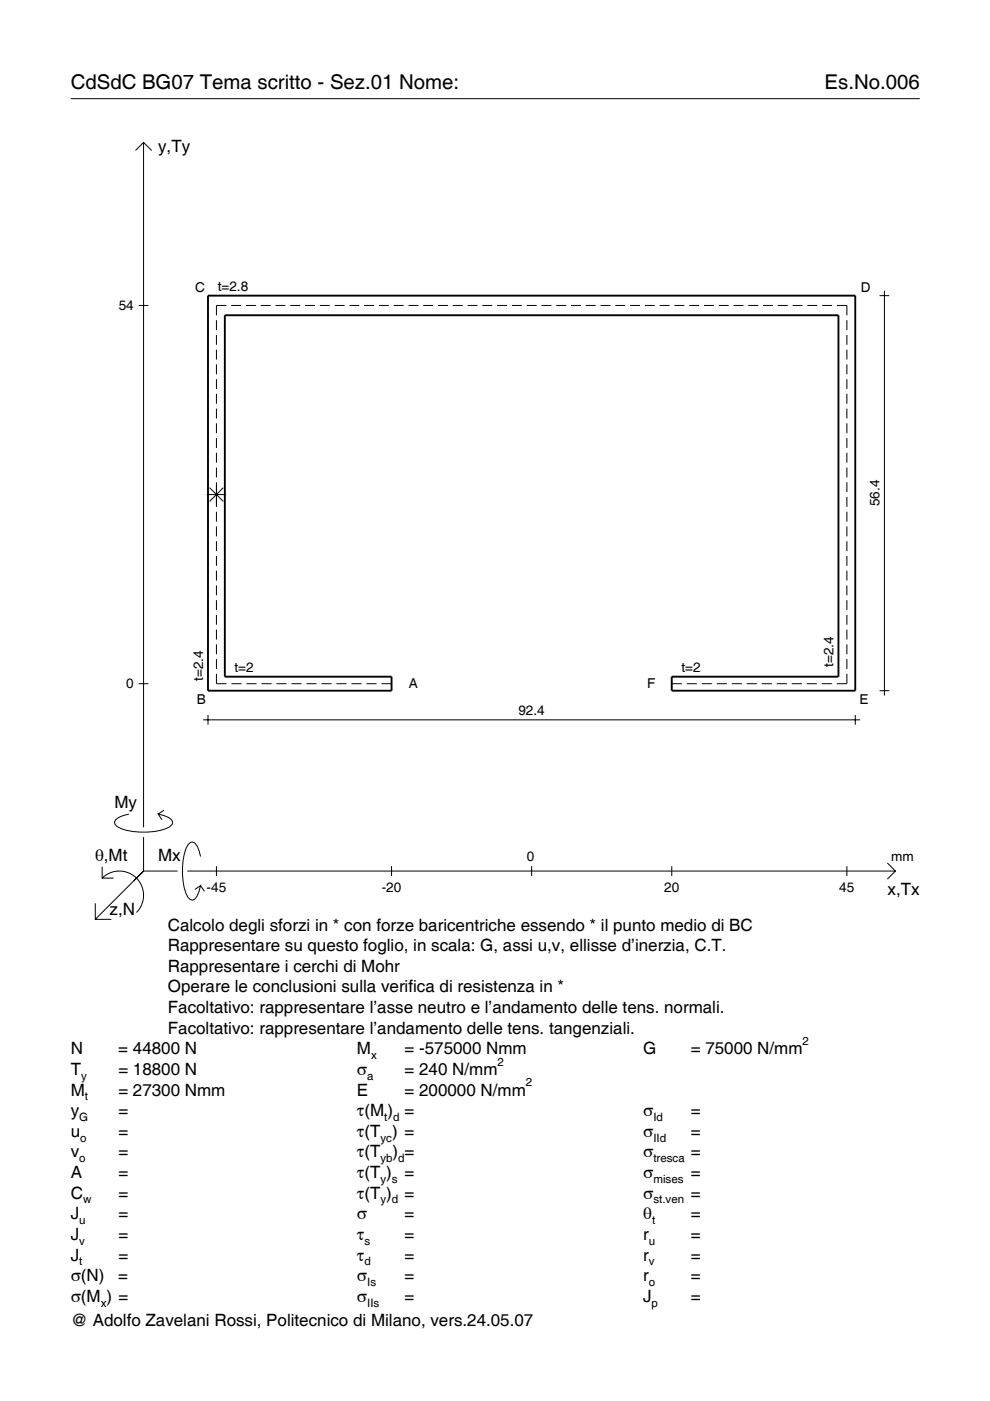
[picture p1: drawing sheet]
<svg xmlns="http://www.w3.org/2000/svg" width="210mm" height="297mm" viewBox="0 0 210 297" stroke-linecap="round" stroke-linejoin="round" font-family="sans-serif">
<g fill="none" stroke="#000" stroke-width=".21">
<path d="M15 20.9h180M28.7 31.9l1.7-1.7 1.8 1.7M30.4 30.2v145.2M29.4 64.8h2.1M45.9 67.9v2.1M45.9 71v2.1M45.9 74.1v2.1M45.9 77.3v2.1M48 64.8h-2.1v2.1M49 64.8h2.1M52.1 64.8h2.2M55.3 64.8h2.1"/>
<path d="M58.4 64.8h2.1M61.5 64.8h2.1M64.7 64.8h2.1M67.8 64.8h2.1M70.9 64.8h2.1M74.1 64.8h2.1M77.2 64.8h2.1M80.3 64.8h2.1M83.5 64.8h2.1M86.6 64.8h2.1M89.7 64.8h2.1M92.9 64.8h2.1"/>
<path d="M96 64.8h2.1M99.1 64.8h2.1M102.3 64.8h2.1M105.4 64.8h2.1M108.5 64.8h2.1M111.7 64.8h2.1M114.8 64.8h2.1M117.9 64.8h2.1M121.1 64.8h2.1M124.2 64.8h2.1M127.3 64.8h2.1M130.5 64.8h2.1"/>
<path d="M133.6 64.8h2.1M136.7 64.8h2.1M139.9 64.8h2.1M143 64.8h2.1M146.1 64.8h2.1M149.3 64.8h2.1M152.4 64.8h2.1M155.5 64.8h2.1M158.7 64.8h2.1M161.8 64.8h2.1M164.9 64.8h2.1M168.1 64.8h2.1"/>
<path d="M171.2 64.8h2.1M174.3 64.8h2.1M177.4 64.8h2.2v2.1M179.6 67.9v2.1M179.6 71v2.1M179.6 74.1v2.1M179.6 77.3v2.1M186.5 62.7h2M187.5 61.7v85.8M45.9 80.4v2.1M45.9 83.5v2.1M45.9 86.6v2.1"/>
<path d="M45.9 89.8v2.1M45.9 92.9v2.1M45.9 96v2.1M45.9 99.1v2.1M179.6 80.4v2.1M179.6 83.5v2.1M179.6 86.6v2.1M179.6 89.8v2.1M179.6 92.9v2.1M179.6 96v2.1M179.6 99.1v2.1M43.8 104.9h4.1"/>
<path d="M44.4 103.4l2.9 2.9M45.9 102.3v5.2M45.9 108.5v2.1M45.9 111.6v2.1M45.9 114.8v2M45.9 117.9v2.1M47.3 103.4l-2.9 2.9M179.6 102.3v2M179.6 105.4v2.1M179.6 108.5v2.1M179.6 111.6v2.1M179.6 114.8v2"/>
<path d="M179.6 117.9v2.1M45.9 121v2.1M45.9 124.1v2.1M45.9 127.2v2.1M45.9 130.4v2.1M45.9 133.5v2.1M45.9 136.6v2.1M45.9 139.7v2.1M179.6 121v2.1M179.6 124.1v2.1M179.6 127.2v2.1M179.6 130.4v2.1"/>
<path d="M179.6 133.5v2.1M179.6 136.6v2.1M179.6 139.7v2.1M29.4 145h2.1M43.1 152.6h139.3M44.1 151.6v2.1M45.9 142.9v2.1h2.1M49.1 145h2.1M52.2 145h2.2M55.4 145h2.2M58.6 145h2.2M61.8 145h2.1"/>
<path d="M65 145h2.1M68.1 145h2.2M71.3 145h2.2M74.5 145h2.2M77.7 145h2.1M80.9 145h2.1M142.4 145h2.2M145.6 145h2.2M148.8 145h2.1M152 145h2.1M155.1 145h2.2M158.3 145h2.2"/>
<path d="M161.5 145h2.2M164.7 145h2.1M167.9 145h2.1M171 145h2.2M174.2 145h2.2M179.6 142.9v2.1h-2.2M181.3 151.6v2.1M186.5 146.4h2M27.3 172.6a3.6 3.6 0 0 0-3 1.7l.1 .5a5.7 5.7 0 0 0 3.8 1.5 13.3 13.3 0 0 0 7.8-1l.5-.5 .1-.5a3.6 3.6 0 0 0-3.1-1.7l.8 1.2M30.4 177.5v7.2M34.7 171.8l-1.2 .8M20.2 191.5v3.4h3.4"/>
<path d="M21.7 186.2a5.1 5.1 0 0 1 7.2 0 5.1 5.1 0 0 1 0 7.3M21.7 183.8v2.4h2.4M30.4 184.7l-10.2 10.2M30.4 184.7l-2 2M30.4 184.7h7.2M39.7 184.7h150.1M42.5 181.6a3.6 3.6 0 0 0-1.7-3.1l-.5 .1a5.7 5.7 0 0 0-1.5 3.8 13.3 13.3 0 0 0 1 7.8l.5 .5 .5 .2a3.6 3.6 0 0 0 1.7-3.1l-1.2 .8M42.5 187.8l.8 1.2M45.9 183.7v2M83 183.7v2M112.7 183.7v2M142.4 183.7v2"/>
<path d="M179.6 183.7v2M188.1 183l1.7 1.7-1.7 1.7"/>
</g>
<path d="M44.1 62.7h137.2v83.7h-38.9v-2.9h35.4v-76.7h-130.1v76.7h35.3v2.9h-38.9z" fill="none" stroke="#000" stroke-width=".4"/>
<g font-size="4.3">
<text x="15" y="18.9">CdSdC BG07 Tema scritto - Sez.01 Nome:</text>
<text x="174.8" y="18.9">Es.No.006</text>
</g>
<g font-size="3.6">
<text x="33.5" y="32.3">y,Ty</text>
<text x="24.3" y="171.3">My</text>
<text x="20.1" y="182.6">θ,Mt</text>
<text x="33.5" y="182.6">Mx</text>
<text x="188.2" y="189.8">x,Tx</text>
<text x="23.2" y="193.9">z,N</text>
<text x="35.6" y="197.3">Calcolo degli sforzi in * con forze baricentriche essendo * il punto medio di BC</text>
<text x="35.6" y="201.7">Rappresentare su questo foglio, in scala: G, assi u,v, ellisse d’inerzia, C.T.</text>
<text x="35.6" y="206">Rappresentare i cerchi di Mohr</text>
<text x="35.6" y="210.4">Operare le conclusioni sulla verifica di resistenza in *</text>
<text x="35.6" y="214.8">Facoltativo: rappresentare l’asse neutro e l’andamento delle tens. normali.</text>
<text x="35.6" y="219.2">Facoltativo: rappresentare l’andamento delle tens. tangenziali.</text>
<text x="15" y="223.5">N</text>
<text x="15" y="227.9">T</text>
<text x="25.1" y="223.5">= 44800 N</text>
<text x="25.1" y="227.9">= 18800 N</text>
<text x="75.7" y="227.9">σ</text>
<text x="75.7" y="223.5">M</text>
<text x="85.8" y="223.5">= -575000 Nmm</text>
<text x="85.8" y="227.9">= 240 N/mm</text>
<text x="136.4" y="223.5">G</text>
<text x="146.5" y="223.5">= 75000 N/mm</text>
<text x="15" y="232.3">M</text>
<text x="25.1" y="232.3">= 27300 Nmm</text>
<text x="75.7" y="232.3">E</text>
<text x="85.8" y="232.3">= 200000 N/mm</text>
<text x="15" y="236.7">y</text>
<text x="25.1" y="236.7">=</text>
<text x="75.7" y="236.7">τ(M ) =</text>
<text x="136.4" y="236.7">σ</text>
<text x="146.5" y="236.7">=</text>
<text x="15" y="241">u</text>
<text x="15" y="245.4">v</text>
<text x="25.1" y="241">=</text>
<text x="25.1" y="245.4">=</text>
<text x="75.7" y="241">τ(T ) =</text>
<text x="75.7" y="245.4">τ(T</text>
<text x="83.3" y="245.4">) =</text>
<text x="136.4" y="241">σ</text>
<text x="136.4" y="245.4">σ</text>
<text x="146.5" y="241">=</text>
<text x="146.5" y="245.4">=</text>
<text x="15" y="249.8">A</text>
<text x="25.1" y="249.8">=</text>
<text x="75.7" y="249.8">τ(T )</text>
<text x="85.8" y="249.8">=</text>
<text x="136.4" y="249.8">σ</text>
<text x="146.5" y="249.8">=</text>
<text x="15" y="254.2">C</text>
<text x="25.1" y="254.2">=</text>
<text x="75.7" y="254.2">τ(T )</text>
<text x="85.8" y="254.2">=</text>
<text x="136.4" y="254.2">σ</text>
<text x="146.5" y="254.2">=</text>
<text x="15" y="258.5">J</text>
<text x="15" y="262.9">J</text>
<text x="25.1" y="258.5">=</text>
<text x="25.1" y="262.9">=</text>
<text x="75.7" y="258.5">σ</text>
<text x="75.7" y="262.9">τ</text>
<text x="85.8" y="258.5">=</text>
<text x="85.8" y="262.9">=</text>
<text x="136.4" y="258.5">θ</text>
<text x="136.4" y="262.9">r</text>
<text x="146.5" y="258.5">=</text>
<text x="146.5" y="262.9">=</text>
<text x="15" y="267.3">J</text>
<text x="25.1" y="267.3">=</text>
<text x="75.7" y="267.3">τ</text>
<text x="85.8" y="267.3">=</text>
<text x="136.4" y="267.3">r</text>
<text x="146.5" y="267.3">=</text>
<text x="15" y="271.7">σ(N)</text>
<text x="25.1" y="271.7">=</text>
<text x="75.7" y="271.7">σ</text>
<text x="85.8" y="271.7">=</text>
<text x="136.4" y="271.7">r</text>
<text x="146.5" y="271.7">=</text>
<text x="15" y="281.2">@ Adolfo Zavelani Rossi, Politecnico di Milano, vers.24.05.07</text>
<text x="15" y="276">σ(M ) =</text>
<text x="75.7" y="276">σ</text>
<text x="85.8" y="276">=</text>
<text x="136.4" y="276">J</text>
<text x="146.5" y="276">=</text>
</g>
<g font-size="2.9">
<text x="25.2" y="65.8">54</text>
<text x="41.4" y="61.9">C</text>
<text x="46.2" y="61.7">t=2.8</text>
<text x="182.5" y="61.9">D</text>
<text x="186.5" y="107.4" transform="rotate(-90 186.5 107.4)">56.4</text>
<text x="49.7" y="142.4">t=2</text>
<text x="144.5" y="142.4">t=2</text>
<text x="176.7" y="141.4" transform="rotate(-90 176.7 141.4)">t=2.4</text>
<text x="26.8" y="146">0</text>
<text x="41.7" y="149.3">B</text>
<text x="43.1" y="144.4" transform="rotate(-90 43.1 144.4)">t=2.4</text>
<text x="86.7" y="145.9">A</text>
<text x="137.2" y="145.9">F</text>
<text x="182.2" y="149.3">E</text>
<text x="109.9" y="151.6">92.4</text>
<text x="111.7" y="182.6">0</text>
<text x="189" y="182.6">mm</text>
<text x="43.8" y="189.1">-45</text>
<text x="80.9" y="189.1">-20</text>
<text x="140.8" y="189.1">20</text>
<text x="178" y="189.1">45</text>
</g>
<g font-size="2.4">
<text x="170.2" y="221.5">2</text>
<text x="78.7" y="224.5">x</text>
<text x="105.5" y="225.9">2</text>
<text x="17.2" y="228.9">y</text>
<text x="18" y="233.3">t</text>
<text x="77.9" y="228.9">a</text>
<text x="111.5" y="230.3">2</text>
<text x="16.8" y="237.7">G</text>
<text x="81.5" y="237.7">t d</text>
<text x="138.5" y="237.7">Id</text>
<text x="17" y="242">o</text>
<text x="80.7" y="242">yc</text>
<text x="138.5" y="242">IId</text>
<text x="16.8" y="246.4">o</text>
<text x="80.7" y="246.4">yb d</text>
<text x="80.7" y="250.8">y s</text>
<text x="138.5" y="246.4">tresca</text>
<text x="138.5" y="250.8">mises</text>
<text x="17.6" y="255.2">w</text>
<text x="80.7" y="255.2">y d</text>
<text x="138.5" y="255.2">st.ven</text>
<text x="16.8" y="259.5">u</text>
<text x="16.8" y="263.9">v</text>
<text x="77.3" y="263.9">s</text>
<text x="137.6" y="263.9">u</text>
<text x="138.2" y="259.5">t</text>
<text x="16.8" y="268.3">t</text>
<text x="77.3" y="268.3">d</text>
<text x="137.6" y="268.3">v</text>
<text x="77.9" y="272.7">Is</text>
<text x="137.6" y="272.7">o</text>
<text x="21.4" y="277">x</text>
<text x="77.9" y="277">IIs</text>
<text x="138.2" y="277">p</text>
</g>
</svg>
